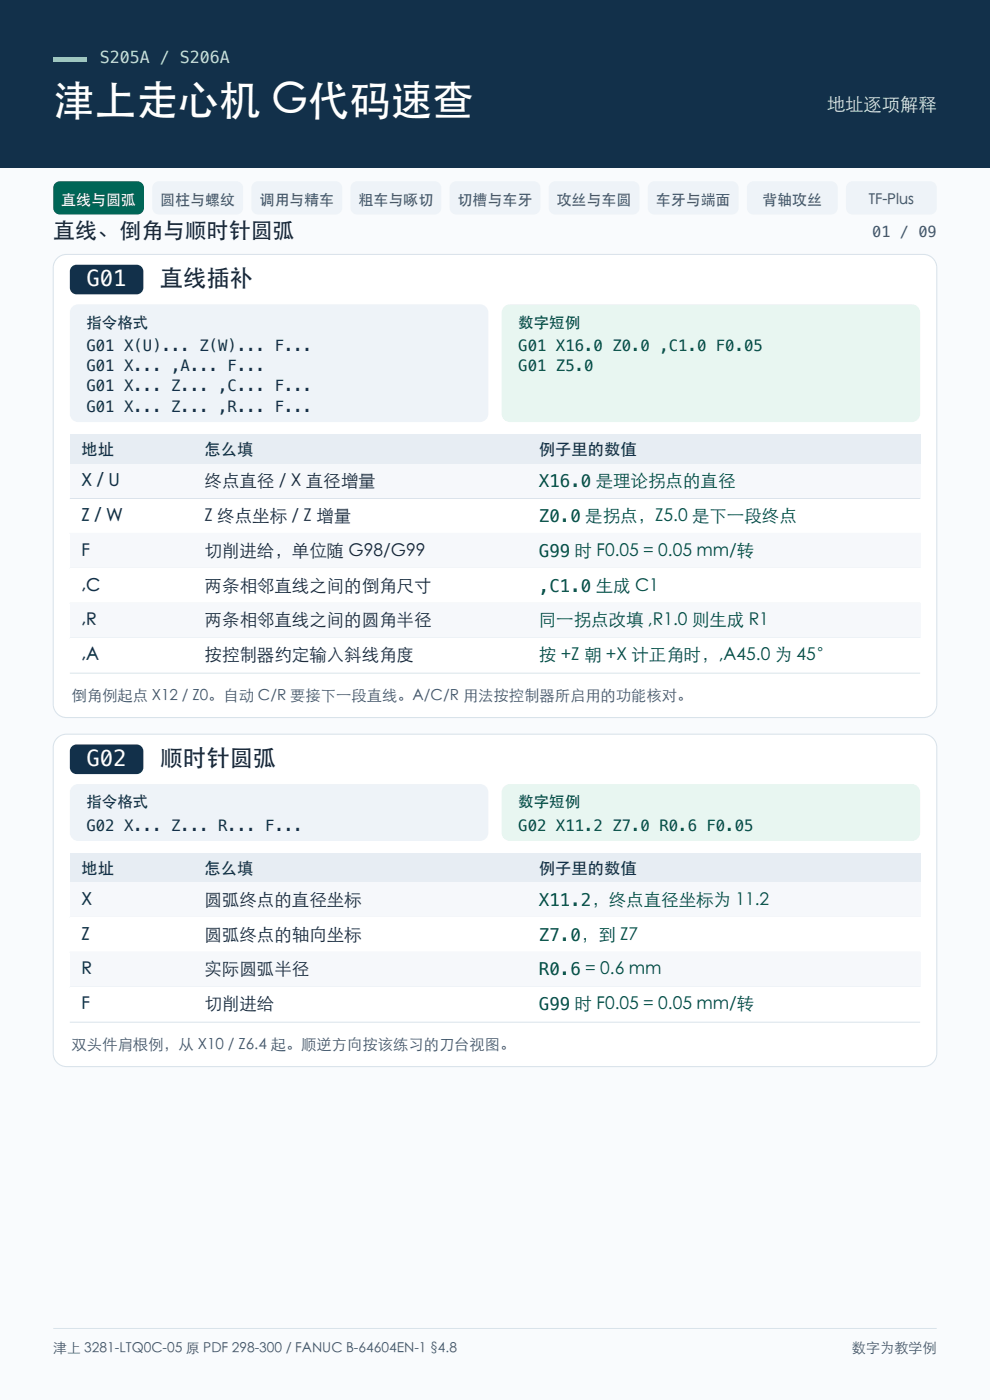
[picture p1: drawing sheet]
<svg xmlns="http://www.w3.org/2000/svg" width="210mm" height="297mm" viewBox="0 0 210 297" stroke-linecap="round" stroke-linejoin="round" font-family="sans-serif">
<path d="M0 0h210v297h-210z" fill-rule="evenodd" fill="#f9fbfd"/>
<path d="M0 0h210v35.6h-210z" fill-rule="evenodd" fill="#12304a"/>
<path d="M11.3 12.2h7v.9h-7z" fill-rule="evenodd" fill="#5fe1c4"/>
<path d="M11.6 39l.7-.5h.4h16.4a1.41 1.41 0 0 1 1.4 1.4v4.2a1.41 1.41 0 0 1-1.4 1.4h-16.4a1.41 1.41 0 0 1-1.4-1.4v-4.2z" fill-rule="evenodd" fill="#006657"/>
<g fill="#eef3f8">
<path d="M32.6 39l.7-.5h.4h16.5a1.41 1.41 0 0 1 1.4 1.4v4.2a1.41 1.41 0 0 1-1.4 1.4h-16.5a1.41 1.41 0 0 1-1.4-1.4v-4.2z" fill-rule="evenodd"/>
<path d="M53.6 39l.7-.5h.4h16.5a1.41 1.41 0 0 1 1.4 1.4v4.2a1.41 1.41 0 0 1-1.4 1.4h-16.5a1.41 1.41 0 0 1-1.4-1.4v-4.2z" fill-rule="evenodd"/>
<path d="M74.6 39l.7-.5h.5h16.4a1.41 1.41 0 0 1 1.4 1.4v4.2a1.41 1.41 0 0 1-1.4 1.4h-16.4a1.41 1.41 0 0 1-1.4-1.4v-4.2z" fill-rule="evenodd"/>
<path d="M95.6 39l.7-.5h.5h16.4a1.41 1.41 0 0 1 1.4 1.4v4.2a1.41 1.41 0 0 1-1.4 1.4h-16.4a1.41 1.41 0 0 1-1.4-1.4v-4.2z" fill-rule="evenodd"/>
<path d="M116.7 39l.7-.5h.4h16.4a1.41 1.41 0 0 1 1.4 1.4v4.2a1.41 1.41 0 0 1-1.4 1.4h-16.4a1.41 1.41 0 0 1-1.4-1.4v-4.2z" fill-rule="evenodd"/>
<path d="M137.7 39l.7-.5h.4h16.5a1.41 1.41 0 0 1 1.4 1.4v4.2a1.41 1.41 0 0 1-1.4 1.4h-16.5a1.41 1.41 0 0 1-1.4-1.4v-4.2z" fill-rule="evenodd"/>
<path d="M158.7 39l.7-.5h.4h16.5a1.41 1.41 0 0 1 1.4 1.4v4.2a1.41 1.41 0 0 1-1.4 1.4h-16.5a1.41 1.41 0 0 1-1.4-1.4v-4.2z" fill-rule="evenodd"/>
<path d="M179.7 39l.7-.5h.5h16.4a1.41 1.41 0 0 1 1.4 1.4v4.2a1.41 1.41 0 0 1-1.4 1.4h-16.4a1.41 1.41 0 0 1-1.4-1.4v-4.2z" fill-rule="evenodd"/>
</g>
<path d="M11.9 55a2.82 2.82 0 0 1 2.2-1h181.8a2.82 2.82 0 0 1 2.8 2.8v92.6a2.82 2.82 0 0 1-2.8 2.8h-181.8a2.82 2.82 0 0 1-2.8-2.8v-92.6l.1-.7z" fill-rule="evenodd" fill="#fff"/>
<path d="M11.9 55a2.82 2.82 0 0 1 2.2-1h181.8a2.82 2.82 0 0 1 2.8 2.8v92.6a2.82 2.82 0 0 1-2.8 2.8h-181.8a2.82 2.82 0 0 1-2.8-2.8v-92.6l.1-.7z" fill="none" stroke="#d9e3eb" stroke-width=".23"/>
<path d="M15.4 56.4l.8-.2h12.8a1.41 1.41 0 0 1 1.4 1.4v3.4a1.41 1.41 0 0 1-1.4 1.4h-12.8a1.41 1.41 0 0 1-1.4-1.4v-3.4l.1-.5z" fill-rule="evenodd" fill="#12304a"/>
<path d="M15.3 65.1l.8-.5h.5h85.2a1.76 1.76 0 0 1 1.8 1.7v21.5a1.76 1.76 0 0 1-1.8 1.7h-85.2a1.76 1.76 0 0 1-1.8-1.7v-21.5l.1-.4z" fill-rule="evenodd" fill="#eef3f8"/>
<path d="M106.9 65.1l.8-.5h.5h85.2a1.76 1.76 0 0 1 1.8 1.7v21.5a1.76 1.76 0 0 1-1.8 1.7h-85.2a1.76 1.76 0 0 1-1.8-1.7v-21.5l.1-.4z" fill-rule="evenodd" fill="#e8f6f1"/>
<path d="M14.8 92h180.4v6.4h-180.4z" fill-rule="evenodd" fill="#e7edf3"/>
<path d="M14.8 98.4h180.4v7.4h-180.4z" fill-rule="evenodd" fill="#f6f8fb"/>
<path d="M14.8 105.8h180.4" fill="none" stroke="#d9e3eb" stroke-width=".21"/>
<path d="M14.8 105.8h180.4v7.4h-180.4z" fill-rule="evenodd" fill="#fff"/>
<path d="M14.8 113.2h180.4" fill="none" stroke="#d9e3eb" stroke-width=".21"/>
<path d="M14.8 113.2h180.4v7.4h-180.4z" fill-rule="evenodd" fill="#f6f8fb"/>
<path d="M14.8 120.6h180.4" fill="none" stroke="#d9e3eb" stroke-width=".21"/>
<path d="M14.8 120.6h180.4v7.4h-180.4z" fill-rule="evenodd" fill="#fff"/>
<path d="M14.8 128h180.4" fill="none" stroke="#d9e3eb" stroke-width=".21"/>
<path d="M14.8 128h180.4v7.4h-180.4z" fill-rule="evenodd" fill="#f6f8fb"/>
<path d="M14.8 135.4h180.4" fill="none" stroke="#d9e3eb" stroke-width=".21"/>
<path d="M14.8 135.4h180.4v7.4h-180.4z" fill-rule="evenodd" fill="#fff"/>
<path d="M14.8 142.8h180.4" fill="none" stroke="#d9e3eb" stroke-width=".21"/>
<path d="M12.3 156.4l1.2-.6h.6h181.8a2.82 2.82 0 0 1 2.8 2.8v64.8a2.82 2.82 0 0 1-2.8 2.9h-181.8a2.82 2.82 0 0 1-2.8-2.9v-64.8a2.82 2.82 0 0 1 1-2.2z" fill-rule="evenodd" fill="#fff"/>
<path d="M12.3 156.4l1.2-.6h.6h181.8a2.82 2.82 0 0 1 2.8 2.8v64.8a2.82 2.82 0 0 1-2.8 2.9h-181.8a2.82 2.82 0 0 1-2.8-2.9v-64.8a2.82 2.82 0 0 1 1-2.2z" fill="none" stroke="#d9e3eb" stroke-width=".23"/>
<path d="M15.1 158.5l.7-.5 .4-.1h12.8a1.41 1.41 0 0 1 1.4 1.4v3.5a1.41 1.41 0 0 1-1.4 1.4h-12.8a1.41 1.41 0 0 1-1.4-1.4v-3.5z" fill-rule="evenodd" fill="#12304a"/>
<path d="M15.3 166.9l.8-.5 .5-.1h85.2a1.76 1.76 0 0 1 1.8 1.8v8.5a1.76 1.76 0 0 1-1.8 1.8h-85.2a1.76 1.76 0 0 1-1.8-1.8v-8.5l.1-.5z" fill-rule="evenodd" fill="#eef3f8"/>
<path d="M106.9 166.9l.8-.5 .5-.1h85.2a1.76 1.76 0 0 1 1.8 1.8v8.5a1.76 1.76 0 0 1-1.8 1.8h-85.2a1.76 1.76 0 0 1-1.8-1.8v-8.5l.1-.5z" fill-rule="evenodd" fill="#e8f6f1"/>
<path d="M14.8 180.9h180.4v6.3h-180.4z" fill-rule="evenodd" fill="#e7edf3"/>
<path d="M14.8 187.2h180.4v7.4h-180.4z" fill-rule="evenodd" fill="#f6f8fb"/>
<path d="M14.8 194.6h180.4" fill="none" stroke="#d9e3eb" stroke-width=".21"/>
<path d="M14.8 194.6h180.4v7.4h-180.4z" fill-rule="evenodd" fill="#fff"/>
<path d="M14.8 202h180.4" fill="none" stroke="#d9e3eb" stroke-width=".21"/>
<path d="M14.8 202h180.4v7.4h-180.4z" fill-rule="evenodd" fill="#f6f8fb"/>
<path d="M14.8 209.4h180.4" fill="none" stroke="#d9e3eb" stroke-width=".21"/>
<path d="M14.8 209.4h180.4v7.5h-180.4z" fill-rule="evenodd" fill="#fff"/>
<path d="M14.8 216.9h180.4M11.3 281.8h187.4" fill="none" stroke="#d9e3eb" stroke-width=".21"/>
<text font-size="8.8" fill="#fff" x="11.3" y="24.3">津上走心机 G代码速查</text>
<g font-size="4.9" fill="#1b2938">
<text x="33.9" y="60.7">直线插补</text>
<text x="33.9" y="162.5">顺时针圆弧</text>
</g>
<text font-size="4.7" fill="#1b2938" x="11.3" y="50.4">直线、倒角与顺时针圆弧</text>
<g font-size="4.7" fill="#fff">
<text x="18.3" y="60.7">G01</text>
<text x="18.3" y="162.5">G02</text>
</g>
<text font-size="3.9" fill="#d3e7ef" x="175.4" y="23.6">地址逐项解释</text>
<g font-size="3.7" fill="#12304a">
<text x="17.3" y="103.3">X / U</text>
<text x="17.3" y="110.7">Z / W</text>
<text x="17.3" y="118.1">F</text>
<text x="17.3" y="125.5">,C</text>
<text x="17.3" y="132.9">,R</text>
<text x="17.3" y="140.3">,A</text>
<text x="17.3" y="192.1">X</text>
<text x="17.3" y="199.5">Z</text>
<text x="17.3" y="206.9">R</text>
<text x="17.3" y="214.3">F</text>
</g>
<g font-size="3.7" fill="#1b2938">
<text x="43.4" y="103.3">终点直径 / X 直径增量</text>
<text x="43.4" y="110.7">Z 终点坐标 / Z 增量</text>
<text x="43.4" y="118.1">切削进给，单位随 G98/G99</text>
<text x="43.4" y="125.5">两条相邻直线之间的倒角尺寸</text>
<text x="43.4" y="132.9">两条相邻直线之间的圆角半径</text>
<text x="43.4" y="140.3">按控制器约定输入斜线角度</text>
<text x="43.4" y="192.1">圆弧终点的直径坐标</text>
<text x="43.4" y="199.5">圆弧终点的轴向坐标</text>
<text x="43.4" y="206.9">实际圆弧半径</text>
<text x="43.4" y="214.3">切削进给</text>
</g>
<g font-size="3.7" fill="#004d42">
<text x="114.3" y="103.3">X16.0 是理论拐点的直径</text>
<text x="114.3" y="110.7">Z0.0 是拐点，Z5.0 是下一段终点</text>
<text x="114.3" y="118.1">G99 时 F0.05 = 0.05 mm/转</text>
<text x="114.3" y="125.5">,C1.0 生成 C1</text>
<text x="114.3" y="132.9">同一拐点改填 ,R1.0 则生成 R1</text>
<text x="114.3" y="140.3">按 +Z 朝 +X 计正角时，,A45.0 为 45°</text>
<text x="114.3" y="192.1">X11.2，终点直径坐标为 11.2</text>
<text x="114.3" y="199.5">Z7.0，到 Z7</text>
<text x="114.3" y="206.9">R0.6 = 0.6 mm</text>
<text x="114.3" y="214.3">G99 时 F0.05 = 0.05 mm/转</text>
</g>
<text font-size="3.5" fill="#bbe3e0" x="21.2" y="13.4">S205A / S206A</text>
<g font-size="3.5" fill="#12304a">
<text x="17.3" y="96.5">地址</text>
<text x="43.4" y="96.5">怎么填</text>
<text x="114.3" y="96.5">例子里的数值</text>
<text x="17.3" y="185.4">地址</text>
<text x="43.4" y="185.4">怎么填</text>
<text x="114.3" y="185.4">例子里的数值</text>
</g>
<g font-size="3.3" fill="#12304a">
<text x="18.3" y="69.5">指令格式</text>
<text x="18.3" y="74.4">G01 X(U)... Z(W)... F...</text>
<text x="18.3" y="78.7">G01 X... ,A... F...</text>
<text x="18.3" y="83">G01 X... Z... ,C... F...</text>
<text x="18.3" y="87.3">G01 X... Z... ,R... F...</text>
<text x="18.3" y="171.3">指令格式</text>
<text x="18.3" y="176.2">G02 X... Z... R... F...</text>
</g>
<g font-size="3.3" fill="#004d42">
<text x="109.9" y="69.5">数字短例</text>
<text x="109.9" y="74.4">G01 X16.0 Z0.0 ,C1.0 F0.05</text>
<text x="109.9" y="78.7">G01 Z5.0</text>
<text x="109.9" y="171.3">数字短例</text>
<text x="109.9" y="176.2">G02 X11.2 Z7.0 R0.6 F0.05</text>
</g>
<text font-size="3.2" fill="#fff" x="13" y="43.4">直线与圆弧</text>
<g font-size="3.2" fill="#45576b">
<text x="34" y="43.4">圆柱与螺纹</text>
<text x="55" y="43.4">调用与精车</text>
<text x="76" y="43.4">粗车与啄切</text>
<text x="97.1" y="43.4">切槽与车牙</text>
<text x="118.1" y="43.4">攻丝与车圆</text>
<text x="139.1" y="43.4">车牙与端面</text>
<text x="161.7" y="43.4">背轴攻丝</text>
<text x="184.3" y="43.4">TF-Plus</text>
<text x="185" y="50.3">01 / 09</text>
<text x="15.2" y="148.7">倒角例起点 X12 / Z0。自动 C/R 要接下一段直线。A/C/R 用法按控制器所启用的功能核对。</text>
<text x="15.2" y="222.8">双头件肩根例，从 X10 / Z6.4 起。顺逆方向按该练习的刀台视图。</text>
</g>
<text font-size="3" fill="#45576b" x="180.7" y="286.9">数字为教学例</text>
<text font-size="2.9" fill="#45576b" x="11.3" y="286.9">津上 3281-LTQ0C-05 原 PDF 298-300 / FANUC B-64604EN-1 §4.8</text>
</svg>
